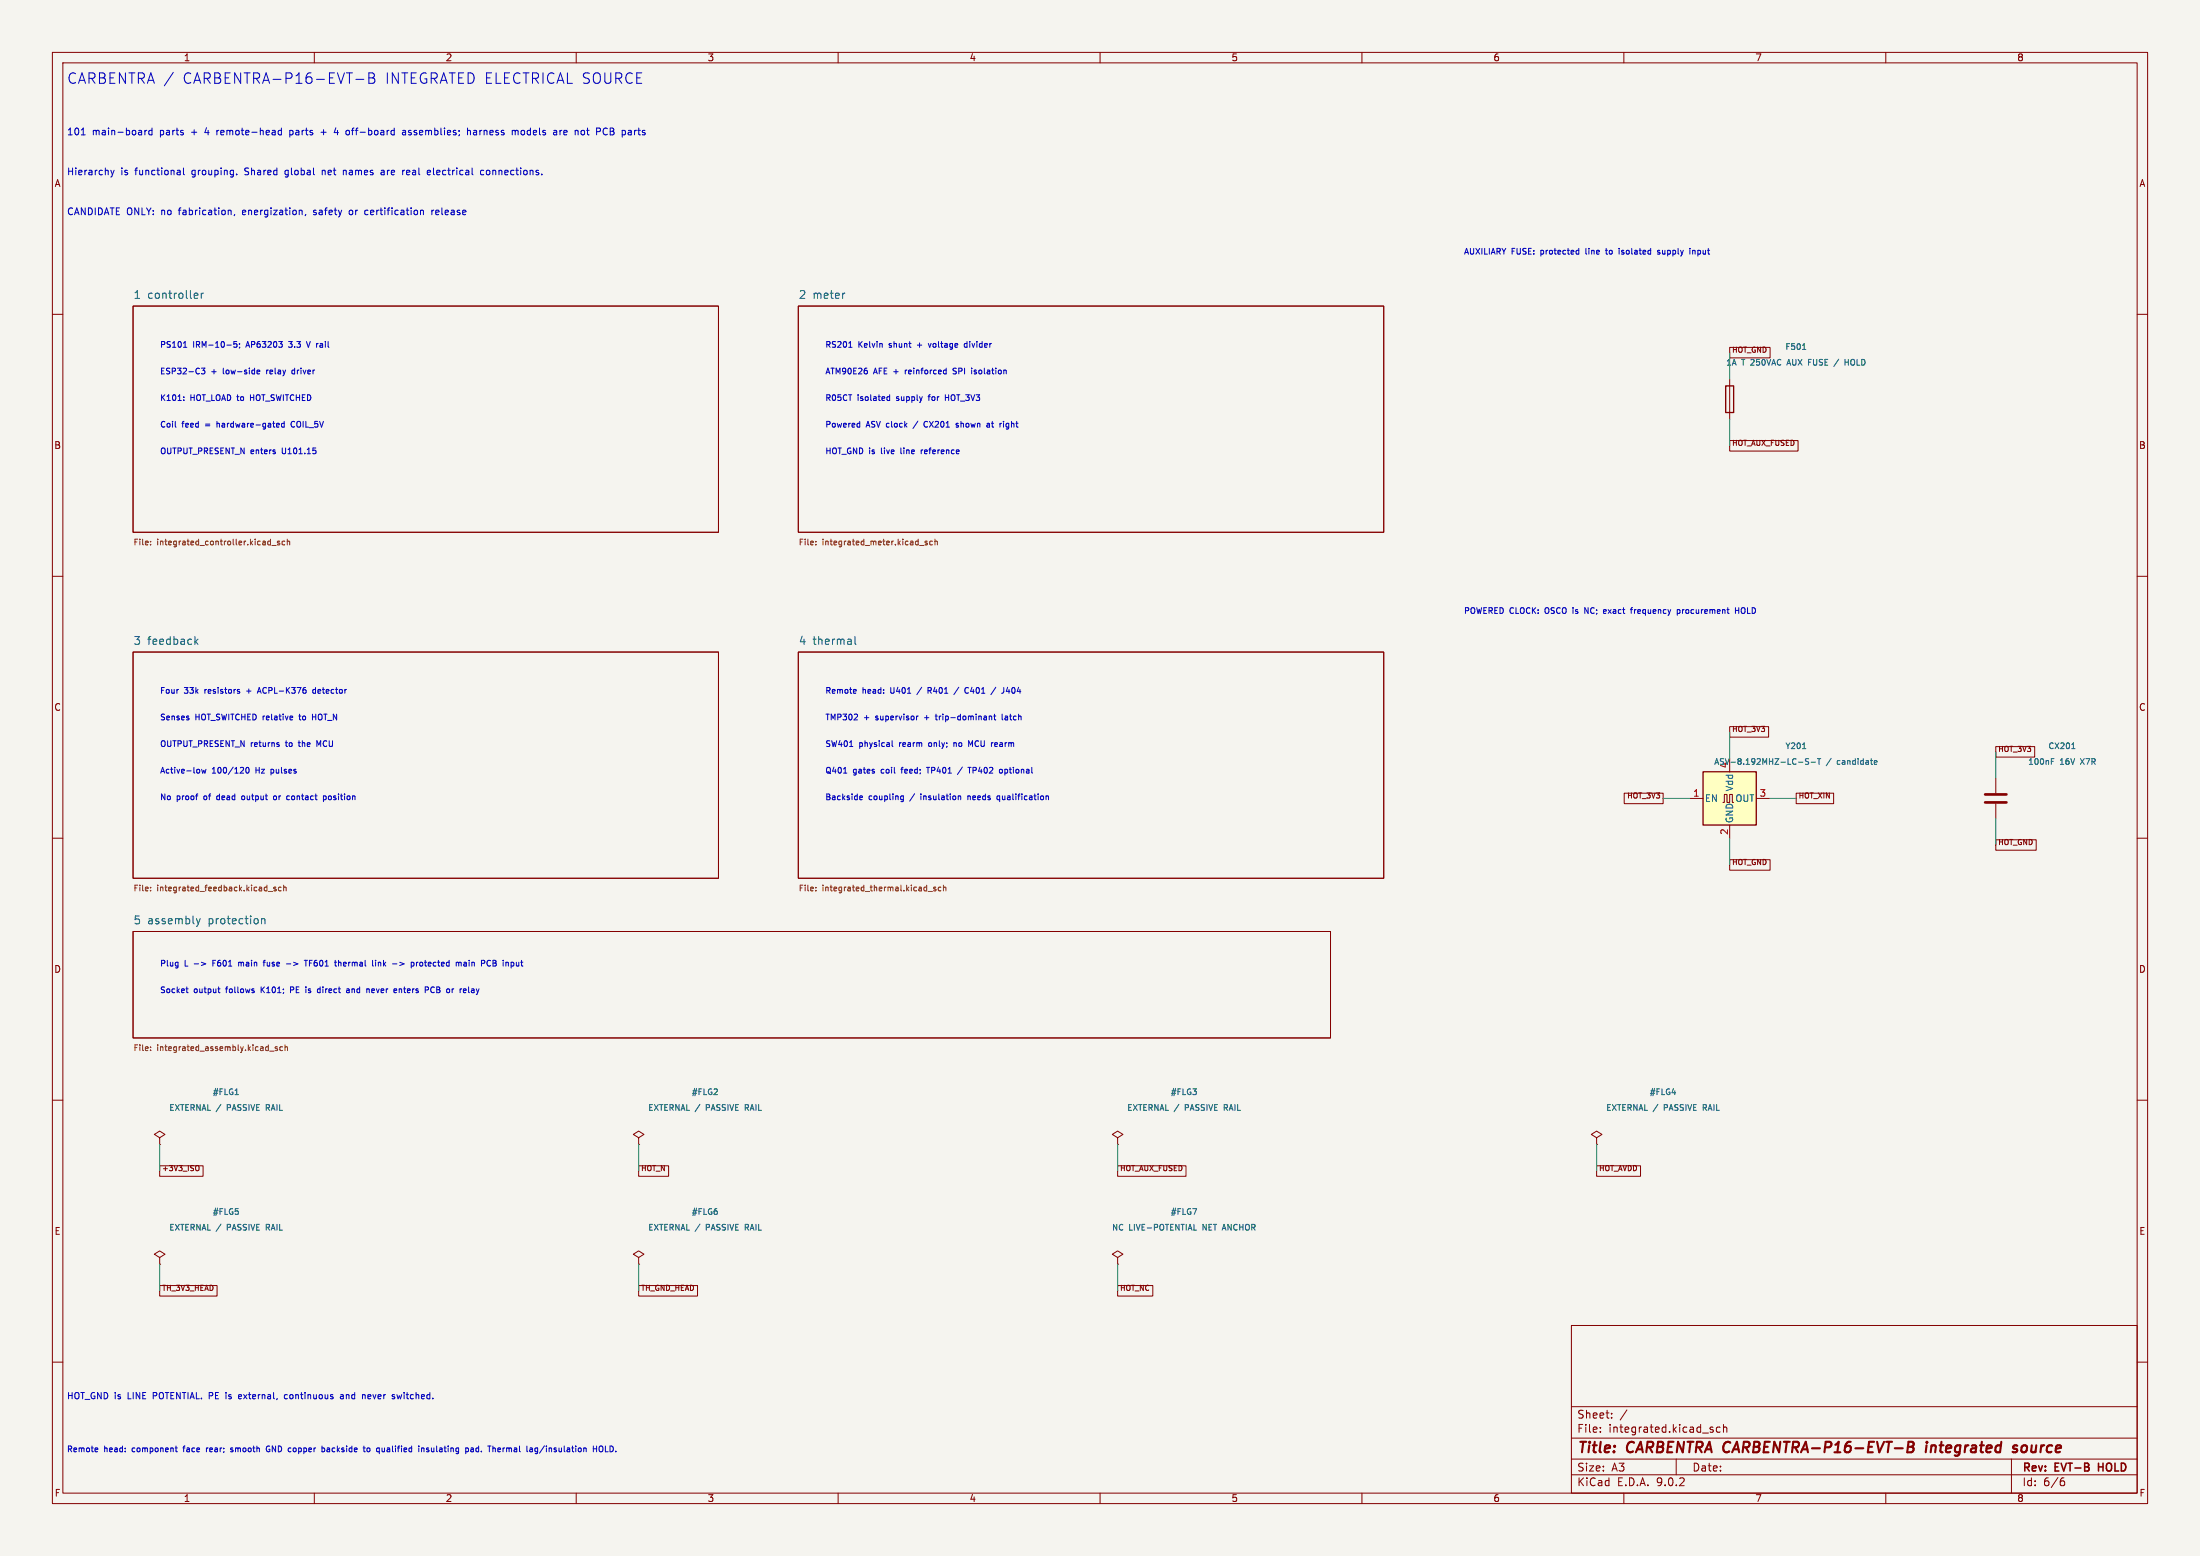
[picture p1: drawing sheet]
(kicad_sch (version 20250114) (generator "eeschema") (paper "A3") (title_block (title "CARBENTRA CARBENTRA-P16-EVT-B integrated source") (rev "EVT-B HOLD")) (lib_symbols (symbol "IntegratedRoot:Fuse" (pin_numbers (hide yes)) (pin_names (offset 0)) (exclude_from_sim no) (in_bom yes) (on_board yes) (property "Reference" "F" (at 2.032 0 90) (effects (font (size 1.27 1.27)))) (property "Value" "Fuse" (at -1.905 0 90) (effects (font (size 1.27 1.27)))) (property "Footprint" "" (at -1.778 0 90) (effects (font (size 1.27 1.27)) (hide yes))) (property "Datasheet" "~" (at 0 0 0) (effects (font (size 1.27 1.27)) (hide yes))) (property "Description" "Fuse" (at 0 0 0) (effects (font (size 1.27 1.27)) (hide yes))) (property "ki_keywords" "fuse" (at 0 0 0) (effects (font (size 1.27 1.27)) (hide yes))) (property "ki_fp_filters" "*Fuse*" (at 0 0 0) (effects (font (size 1.27 1.27)) (hide yes))) (symbol "Fuse_0_1" (rectangle (start -0.762 -2.54) (end 0.762 2.54) (stroke (width 0.254) (type default)) (fill (type none))) (polyline (pts (xy 0 2.54) (xy 0 -2.54)) (stroke (width 0) (type default)) (fill (type none)))) (symbol "Fuse_1_1" (pin passive line (at 0 3.81 270) (length 1.27) (name "~" (effects (font (size 1.27 1.27)))) (number "1" (effects (font (size 1.27 1.27))))) (pin passive line (at 0 -3.81 90) (length 1.27) (name "~" (effects (font (size 1.27 1.27)))) (number "2" (effects (font (size 1.27 1.27)))))) (embedded_fonts no))(symbol "IntegratedRoot:ASV-xxxMHz" (pin_names (offset 0.254)) (exclude_from_sim no) (in_bom yes) (on_board yes) (property "Reference" "Y" (at -5.08 6.35 0) (effects (font (size 1.27 1.27)) (justify left))) (property "Value" "ASV-xxxMHz" (at 1.27 -6.35 0) (effects (font (size 1.27 1.27)) (justify left))) (property "Footprint" "Oscillator:Oscillator_SMD_Abracon_ASV-4Pin_7.0x5.1mm" (at 17.78 -8.89 0) (effects (font (size 1.27 1.27)) (hide yes))) (property "Datasheet" "http://www.abracon.com/Oscillators/ASV.pdf" (at -2.54 0 0) (effects (font (size 1.27 1.27)) (hide yes))) (property "Description" "3.3V HCMOS SMD Crystal Clock Oscillator, Abracon" (at 0 0 0) (effects (font (size 1.27 1.27)) (hide yes))) (property "ki_keywords" "3.3V HCMOS SMD Crystal Clock Oscillator" (at 0 0 0) (effects (font (size 1.27 1.27)) (hide yes))) (property "ki_fp_filters" "Oscillator*SMD*Abracon*ASV*7.0x5.1mm*" (at 0 0 0) (effects (font (size 1.27 1.27)) (hide yes))) (symbol "ASV-xxxMHz_0_1" (rectangle (start -5.08 5.08) (end 5.08 -5.08) (stroke (width 0.254) (type default)) (fill (type background))) (polyline (pts (xy -1.27 -0.762) (xy -1.016 -0.762) (xy -1.016 0.762) (xy -0.508 0.762) (xy -0.508 -0.762) (xy 0 -0.762) (xy 0 0.762) (xy 0.508 0.762) (xy 0.508 -0.762) (xy 0.762 -0.762)) (stroke (width 0) (type default)) (fill (type none)))) (symbol "ASV-xxxMHz_1_1" (pin input line (at -7.62 0 0) (length 2.54) (name "EN" (effects (font (size 1.27 1.27)))) (number "1" (effects (font (size 1.27 1.27))))) (pin power_in line (at 0 7.62 270) (length 2.54) (name "Vdd" (effects (font (size 1.27 1.27)))) (number "4" (effects (font (size 1.27 1.27))))) (pin power_in line (at 0 -7.62 90) (length 2.54) (name "GND" (effects (font (size 1.27 1.27)))) (number "2" (effects (font (size 1.27 1.27))))) (pin output line (at 7.62 0 180) (length 2.54) (name "OUT" (effects (font (size 1.27 1.27)))) (number "3" (effects (font (size 1.27 1.27)))))) (embedded_fonts no))(symbol "IntegratedRoot:C" (pin_numbers (hide yes)) (pin_names (offset 0.254)) (exclude_from_sim no) (in_bom yes) (on_board yes) (property "Reference" "C" (at 0.635 2.54 0) (effects (font (size 1.27 1.27)) (justify left))) (property "Value" "C" (at 0.635 -2.54 0) (effects (font (size 1.27 1.27)) (justify left))) (property "Footprint" "" (at 0.9652 -3.81 0) (effects (font (size 1.27 1.27)) (hide yes))) (property "Datasheet" "~" (at 0 0 0) (effects (font (size 1.27 1.27)) (hide yes))) (property "Description" "Unpolarized capacitor" (at 0 0 0) (effects (font (size 1.27 1.27)) (hide yes))) (property "ki_keywords" "cap capacitor" (at 0 0 0) (effects (font (size 1.27 1.27)) (hide yes))) (property "ki_fp_filters" "C_*" (at 0 0 0) (effects (font (size 1.27 1.27)) (hide yes))) (symbol "C_0_1" (polyline (pts (xy -2.032 0.762) (xy 2.032 0.762)) (stroke (width 0.508) (type default)) (fill (type none))) (polyline (pts (xy -2.032 -0.762) (xy 2.032 -0.762)) (stroke (width 0.508) (type default)) (fill (type none)))) (symbol "C_1_1" (pin passive line (at 0 3.81 270) (length 2.794) (name "~" (effects (font (size 1.27 1.27)))) (number "1" (effects (font (size 1.27 1.27))))) (pin passive line (at 0 -3.81 90) (length 2.794) (name "~" (effects (font (size 1.27 1.27)))) (number "2" (effects (font (size 1.27 1.27)))))) (embedded_fonts no))(symbol "IntegratedRoot:PWR_FLAG" (power) (pin_numbers (hide yes)) (pin_names (offset 0) (hide yes)) (exclude_from_sim no) (in_bom yes) (on_board yes) (property "Reference" "#FLG" (at 0 1.905 0) (effects (font (size 1.27 1.27)) (hide yes))) (property "Value" "PWR_FLAG" (at 0 3.81 0) (effects (font (size 1.27 1.27)))) (property "Footprint" "" (at 0 0 0) (effects (font (size 1.27 1.27)) (hide yes))) (property "Datasheet" "~" (at 0 0 0) (effects (font (size 1.27 1.27)) (hide yes))) (property "Description" "Special symbol for telling ERC where power comes from" (at 0 0 0) (effects (font (size 1.27 1.27)) (hide yes))) (property "ki_keywords" "flag power" (at 0 0 0) (effects (font (size 1.27 1.27)) (hide yes))) (symbol "PWR_FLAG_0_0" (pin power_out line (at 0 0 90) (length 0) (name "~" (effects (font (size 1.27 1.27)))) (number "1" (effects (font (size 1.27 1.27)))))) (symbol "PWR_FLAG_0_1" (polyline (pts (xy 0 0) (xy 0 1.27) (xy -1.016 1.905) (xy 0 2.54) (xy 1.016 1.905) (xy 0 1.27)) (stroke (width 0) (type default)) (fill (type none)))) (embedded_fonts no)))(sheet (at 25.4 58.42) (size 111.76 43.18) (stroke (width 0) (type default)) (fill (color 0 0 0 0)) (property "Sheetname" "1 controller" (at 25.4 57.15 0) (effects (font (size 1.5 1.5)) (justify left bottom))) (property "Sheetfile" "integrated_controller.kicad_sch" (at 25.4 102.87 0) (effects (font (size 1.1 1.1)) (justify left top))))(text "PS101 IRM-10-5; AP63203 3.3 V rail" (at 30.479999999999997 66.04 0) (effects (font (size 1.1 1.1)) (justify left)))(text "ESP32-C3 + low-side relay driver" (at 30.479999999999997 71.12 0) (effects (font (size 1.1 1.1)) (justify left)))(text "K101: HOT_LOAD to HOT_SWITCHED" (at 30.479999999999997 76.2 0) (effects (font (size 1.1 1.1)) (justify left)))(text "Coil feed = hardware-gated COIL_5V" (at 30.479999999999997 81.28 0) (effects (font (size 1.1 1.1)) (justify left)))(text "OUTPUT_PRESENT_N enters U101.15" (at 30.479999999999997 86.36000000000001 0) (effects (font (size 1.1 1.1)) (justify left)))(sheet (at 152.4 58.42) (size 111.76 43.18) (stroke (width 0) (type default)) (fill (color 0 0 0 0)) (property "Sheetname" "2 meter" (at 152.4 57.15 0) (effects (font (size 1.5 1.5)) (justify left bottom))) (property "Sheetfile" "integrated_meter.kicad_sch" (at 152.4 102.87 0) (effects (font (size 1.1 1.1)) (justify left top))))(text "RS201 Kelvin shunt + voltage divider" (at 157.48000000000002 66.04 0) (effects (font (size 1.1 1.1)) (justify left)))(text "ATM90E26 AFE + reinforced SPI isolation" (at 157.48000000000002 71.12 0) (effects (font (size 1.1 1.1)) (justify left)))(text "R05CT isolated supply for HOT_3V3" (at 157.48000000000002 76.2 0) (effects (font (size 1.1 1.1)) (justify left)))(text "Powered ASV clock / CX201 shown at right" (at 157.48000000000002 81.28 0) (effects (font (size 1.1 1.1)) (justify left)))(text "HOT_GND is live line reference" (at 157.48000000000002 86.36000000000001 0) (effects (font (size 1.1 1.1)) (justify left)))(sheet (at 25.4 124.46000000000001) (size 111.76 43.18) (stroke (width 0) (type default)) (fill (color 0 0 0 0)) (property "Sheetname" "3 feedback" (at 25.4 123.19000000000001 0) (effects (font (size 1.5 1.5)) (justify left bottom))) (property "Sheetfile" "integrated_feedback.kicad_sch" (at 25.4 168.91000000000003 0) (effects (font (size 1.1 1.1)) (justify left top))))(text "Four 33k resistors + ACPL-K376 detector" (at 30.479999999999997 132.08 0) (effects (font (size 1.1 1.1)) (justify left)))(text "Senses HOT_SWITCHED relative to HOT_N" (at 30.479999999999997 137.16000000000003 0) (effects (font (size 1.1 1.1)) (justify left)))(text "OUTPUT_PRESENT_N returns to the MCU" (at 30.479999999999997 142.24 0) (effects (font (size 1.1 1.1)) (justify left)))(text "Active-low 100/120 Hz pulses" (at 30.479999999999997 147.32000000000002 0) (effects (font (size 1.1 1.1)) (justify left)))(text "No proof of dead output or contact position" (at 30.479999999999997 152.4 0) (effects (font (size 1.1 1.1)) (justify left)))(sheet (at 152.4 124.46000000000001) (size 111.76 43.18) (stroke (width 0) (type default)) (fill (color 0 0 0 0)) (property "Sheetname" "4 thermal" (at 152.4 123.19000000000001 0) (effects (font (size 1.5 1.5)) (justify left bottom))) (property "Sheetfile" "integrated_thermal.kicad_sch" (at 152.4 168.91000000000003 0) (effects (font (size 1.1 1.1)) (justify left top))))(text "Remote head: U401 / R401 / C401 / J404" (at 157.48000000000002 132.08 0) (effects (font (size 1.1 1.1)) (justify left)))(text "TMP302 + supervisor + trip-dominant latch" (at 157.48000000000002 137.16000000000003 0) (effects (font (size 1.1 1.1)) (justify left)))(text "SW401 physical rearm only; no MCU rearm" (at 157.48000000000002 142.24 0) (effects (font (size 1.1 1.1)) (justify left)))(text "Q401 gates coil feed; TP401 / TP402 optional" (at 157.48000000000002 147.32000000000002 0) (effects (font (size 1.1 1.1)) (justify left)))(text "Backside coupling / insulation needs qualification" (at 157.48000000000002 152.4 0) (effects (font (size 1.1 1.1)) (justify left)))(sheet (at 25.4 177.8) (size 228.6 20.32) (stroke (width 0) (type default)) (fill (color 0 0 0 0)) (property "Sheetname" "5 assembly protection" (at 25.4 176.53 0) (effects (font (size 1.5 1.5)) (justify left bottom))) (property "Sheetfile" "integrated_assembly.kicad_sch" (at 25.4 199.39 0) (effects (font (size 1.1 1.1)) (justify left top))))(text "Plug L -> F601 main fuse -> TF601 thermal link -> protected main PCB input" (at 30.48 184.15 0) (effects (font (size 1.1 1.1)) (justify left)))(text "Socket output follows K101; PE is direct and never enters PCB or relay" (at 30.48 189.23 0) (effects (font (size 1.1 1.1)) (justify left)))(symbol (lib_id "IntegratedRoot:Fuse") (at 330.2 76.2 0) (unit 1) (in_bom yes) (on_board yes)(property "Reference" "F501" (at 342.9 66.2 0) (effects (font (size 1.1 1.1))))(property "Value" "1A T 250VAC AUX FUSE / HOLD" (at 342.9 69.2 0) (effects (font (size 1.1 1.1))))(property "Footprint" "Integrated:Fuse_215_Axial_P30mm" (at 342.9 76.2 0) (effects (font (size 1.1 1.1)) (hide yes)))(property "Datasheet" "https://www.littelfuse.com/assetdocs/littelfuse_fuse_215_datasheet.pdf?assetguid=990f7193-d9a2-48e4-b760-2b43514249cf" (at 342.9 76.2 0) (effects (font (size 1.1 1.1)) (hide yes)))(pin "1")(pin "2"))(wire (pts (xy 330.2 72.39) (xy 330.2 67.31)) (stroke (width 0) (type default)))(global_label "HOT_GND" (shape passive) (at 330.2 67.31 0) (effects (font (size 1 1)) (justify left bottom)))(wire (pts (xy 330.2 80.01) (xy 330.2 85.09)) (stroke (width 0) (type default)))(global_label "HOT_AUX_FUSED" (shape passive) (at 330.2 85.09 0) (effects (font (size 1 1)) (justify left bottom)))(symbol (lib_id "IntegratedRoot:ASV-xxxMHz") (at 330.2 152.4 0) (unit 1) (in_bom yes) (on_board yes)(property "Reference" "Y201" (at 342.9 142.4 0) (effects (font (size 1.1 1.1))))(property "Value" "ASV-8.192MHZ-LC-S-T / candidate" (at 342.9 145.4 0) (effects (font (size 1.1 1.1))))(property "Footprint" "Oscillator:Oscillator_SMD_Abracon_ASV-4Pin_7.0x5.1mm" (at 342.9 152.4 0) (effects (font (size 1.1 1.1)) (hide yes)))(property "Datasheet" "https://abracon.com/Oscillators/ASV.pdf" (at 342.9 152.4 0) (effects (font (size 1.1 1.1)) (hide yes)))(pin "1")(pin "4")(pin "2")(pin "3"))(wire (pts (xy 322.58 152.4) (xy 317.5 152.4)) (stroke (width 0) (type default)))(global_label "HOT_3V3" (shape passive) (at 317.5 152.4 0) (effects (font (size 1 1)) (justify right bottom)))(wire (pts (xy 330.2 144.78) (xy 330.2 139.7)) (stroke (width 0) (type default)))(global_label "HOT_3V3" (shape passive) (at 330.2 139.7 0) (effects (font (size 1 1)) (justify left bottom)))(wire (pts (xy 330.2 160.02) (xy 330.2 165.1)) (stroke (width 0) (type default)))(global_label "HOT_GND" (shape passive) (at 330.2 165.1 0) (effects (font (size 1 1)) (justify left bottom)))(wire (pts (xy 337.82 152.4) (xy 342.9 152.4)) (stroke (width 0) (type default)))(global_label "HOT_XIN" (shape passive) (at 342.9 152.4 0) (effects (font (size 1 1)) (justify left bottom)))(symbol (lib_id "IntegratedRoot:C") (at 381 152.4 0) (unit 1) (in_bom yes) (on_board yes)(property "Reference" "CX201" (at 393.7 142.4 0) (effects (font (size 1.1 1.1))))(property "Value" "100nF 16V X7R" (at 393.7 145.4 0) (effects (font (size 1.1 1.1))))(property "Footprint" "Capacitor_SMD:C_0805_2012Metric" (at 393.7 152.4 0) (effects (font (size 1.1 1.1)) (hide yes)))(property "Datasheet" "https://www.murata.com/en-us/products/productdetail?partno=GRM188R71C104KA01D" (at 393.7 152.4 0) (effects (font (size 1.1 1.1)) (hide yes)))(pin "1")(pin "2"))(wire (pts (xy 381.0 148.59) (xy 381.0 143.51)) (stroke (width 0) (type default)))(global_label "HOT_3V3" (shape passive) (at 381.0 143.51 0) (effects (font (size 1 1)) (justify left bottom)))(wire (pts (xy 381.0 156.21) (xy 381.0 161.29)) (stroke (width 0) (type default)))(global_label "HOT_GND" (shape passive) (at 381.0 161.29 0) (effects (font (size 1 1)) (justify left bottom)))(symbol (lib_id "IntegratedRoot:PWR_FLAG") (at 30.48 218.44 0) (unit 1) (in_bom no) (on_board no)(property "Reference" "#FLG1" (at 43.18 208.44 0) (effects (font (size 1.1 1.1))))(property "Value" "EXTERNAL / PASSIVE RAIL" (at 43.18 211.44 0) (effects (font (size 1.1 1.1))))(property "Footprint" "" (at 43.18 218.44 0) (effects (font (size 1.1 1.1)) (hide yes)))(property "Datasheet" "" (at 43.18 218.44 0) (effects (font (size 1.1 1.1)) (hide yes)))(pin "1"))(wire (pts (xy 30.48 218.44) (xy 30.48 223.52)) (stroke (width 0) (type default)))(global_label "+3V3_ISO" (shape passive) (at 30.48 223.52 0) (effects (font (size 1 1)) (justify left bottom)))(symbol (lib_id "IntegratedRoot:PWR_FLAG") (at 121.92 218.44 0) (unit 1) (in_bom no) (on_board no)(property "Reference" "#FLG2" (at 134.62 208.44 0) (effects (font (size 1.1 1.1))))(property "Value" "EXTERNAL / PASSIVE RAIL" (at 134.62 211.44 0) (effects (font (size 1.1 1.1))))(property "Footprint" "" (at 134.62 218.44 0) (effects (font (size 1.1 1.1)) (hide yes)))(property "Datasheet" "" (at 134.62 218.44 0) (effects (font (size 1.1 1.1)) (hide yes)))(pin "1"))(wire (pts (xy 121.92 218.44) (xy 121.92 223.52)) (stroke (width 0) (type default)))(global_label "HOT_N" (shape passive) (at 121.92 223.52 0) (effects (font (size 1 1)) (justify left bottom)))(symbol (lib_id "IntegratedRoot:PWR_FLAG") (at 213.35999999999999 218.44 0) (unit 1) (in_bom no) (on_board no)(property "Reference" "#FLG3" (at 226.05999999999997 208.44 0) (effects (font (size 1.1 1.1))))(property "Value" "EXTERNAL / PASSIVE RAIL" (at 226.05999999999997 211.44 0) (effects (font (size 1.1 1.1))))(property "Footprint" "" (at 226.05999999999997 218.44 0) (effects (font (size 1.1 1.1)) (hide yes)))(property "Datasheet" "" (at 226.05999999999997 218.44 0) (effects (font (size 1.1 1.1)) (hide yes)))(pin "1"))(wire (pts (xy 213.35999999999999 218.44) (xy 213.36 223.52)) (stroke (width 0) (type default)))(global_label "HOT_AUX_FUSED" (shape passive) (at 213.36 223.52 0) (effects (font (size 1 1)) (justify left bottom)))(symbol (lib_id "IntegratedRoot:PWR_FLAG") (at 304.8 218.44 0) (unit 1) (in_bom no) (on_board no)(property "Reference" "#FLG4" (at 317.5 208.44 0) (effects (font (size 1.1 1.1))))(property "Value" "EXTERNAL / PASSIVE RAIL" (at 317.5 211.44 0) (effects (font (size 1.1 1.1))))(property "Footprint" "" (at 317.5 218.44 0) (effects (font (size 1.1 1.1)) (hide yes)))(property "Datasheet" "" (at 317.5 218.44 0) (effects (font (size 1.1 1.1)) (hide yes)))(pin "1"))(wire (pts (xy 304.8 218.44) (xy 304.8 223.52)) (stroke (width 0) (type default)))(global_label "HOT_AVDD" (shape passive) (at 304.8 223.52 0) (effects (font (size 1 1)) (justify left bottom)))(symbol (lib_id "IntegratedRoot:PWR_FLAG") (at 30.48 241.3 0) (unit 1) (in_bom no) (on_board no)(property "Reference" "#FLG5" (at 43.18 231.3 0) (effects (font (size 1.1 1.1))))(property "Value" "EXTERNAL / PASSIVE RAIL" (at 43.18 234.3 0) (effects (font (size 1.1 1.1))))(property "Footprint" "" (at 43.18 241.3 0) (effects (font (size 1.1 1.1)) (hide yes)))(property "Datasheet" "" (at 43.18 241.3 0) (effects (font (size 1.1 1.1)) (hide yes)))(pin "1"))(wire (pts (xy 30.48 241.3) (xy 30.48 246.38)) (stroke (width 0) (type default)))(global_label "TH_3V3_HEAD" (shape passive) (at 30.48 246.38 0) (effects (font (size 1 1)) (justify left bottom)))(symbol (lib_id "IntegratedRoot:PWR_FLAG") (at 121.92 241.3 0) (unit 1) (in_bom no) (on_board no)(property "Reference" "#FLG6" (at 134.62 231.3 0) (effects (font (size 1.1 1.1))))(property "Value" "EXTERNAL / PASSIVE RAIL" (at 134.62 234.3 0) (effects (font (size 1.1 1.1))))(property "Footprint" "" (at 134.62 241.3 0) (effects (font (size 1.1 1.1)) (hide yes)))(property "Datasheet" "" (at 134.62 241.3 0) (effects (font (size 1.1 1.1)) (hide yes)))(pin "1"))(wire (pts (xy 121.92 241.3) (xy 121.92 246.38)) (stroke (width 0) (type default)))(global_label "TH_GND_HEAD" (shape passive) (at 121.92 246.38 0) (effects (font (size 1 1)) (justify left bottom)))(symbol (lib_id "IntegratedRoot:PWR_FLAG") (at 213.35999999999999 241.3 0) (unit 1) (in_bom no) (on_board no)(property "Reference" "#FLG7" (at 226.05999999999997 231.3 0) (effects (font (size 1.1 1.1))))(property "Value" "NC LIVE-POTENTIAL NET ANCHOR" (at 226.05999999999997 234.3 0) (effects (font (size 1.1 1.1))))(property "Footprint" "" (at 226.05999999999997 241.3 0) (effects (font (size 1.1 1.1)) (hide yes)))(property "Datasheet" "" (at 226.05999999999997 241.3 0) (effects (font (size 1.1 1.1)) (hide yes)))(pin "1"))(wire (pts (xy 213.35999999999999 241.3) (xy 213.36 246.38)) (stroke (width 0) (type default)))(global_label "HOT_NC" (shape passive) (at 213.36 246.38 0) (effects (font (size 1 1)) (justify left bottom)))(text "CARBENTRA / CARBENTRA-P16-EVT-B INTEGRATED ELECTRICAL SOURCE" (at 12.7 15.24 0) (effects (font (size 2 2)) (justify left)))(text "101 main-board parts + 4 remote-head parts + 4 off-board assemblies; harness models are not PCB parts" (at 12.7 25.4 0) (effects (font (size 1.3 1.3)) (justify left)))(text "Hierarchy is functional grouping. Shared global net names are real electrical connections." (at 12.7 33.02 0) (effects (font (size 1.3 1.3)) (justify left)))(text "CANDIDATE ONLY: no fabrication, energization, safety or certification release" (at 12.7 40.64 0) (effects (font (size 1.3 1.3)) (justify left)))(text "AUXILIARY FUSE: protected line to isolated supply input" (at 279.4 48.26 0) (effects (font (size 1.1 1.1)) (justify left)))(text "POWERED CLOCK: OSCO is NC; exact frequency procurement HOLD" (at 279.4 116.84 0) (effects (font (size 1.1 1.1)) (justify left)))(text "HOT_GND is LINE POTENTIAL. PE is external, continuous and never switched." (at 12.7 266.7 0) (effects (font (size 1.2 1.2)) (justify left)))(text "Remote head: component face rear; smooth GND copper backside to qualified insulating pad. Thermal lag/insulation HOLD." (at 12.7 276.86 0) (effects (font (size 1.1 1.1)) (justify left))))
